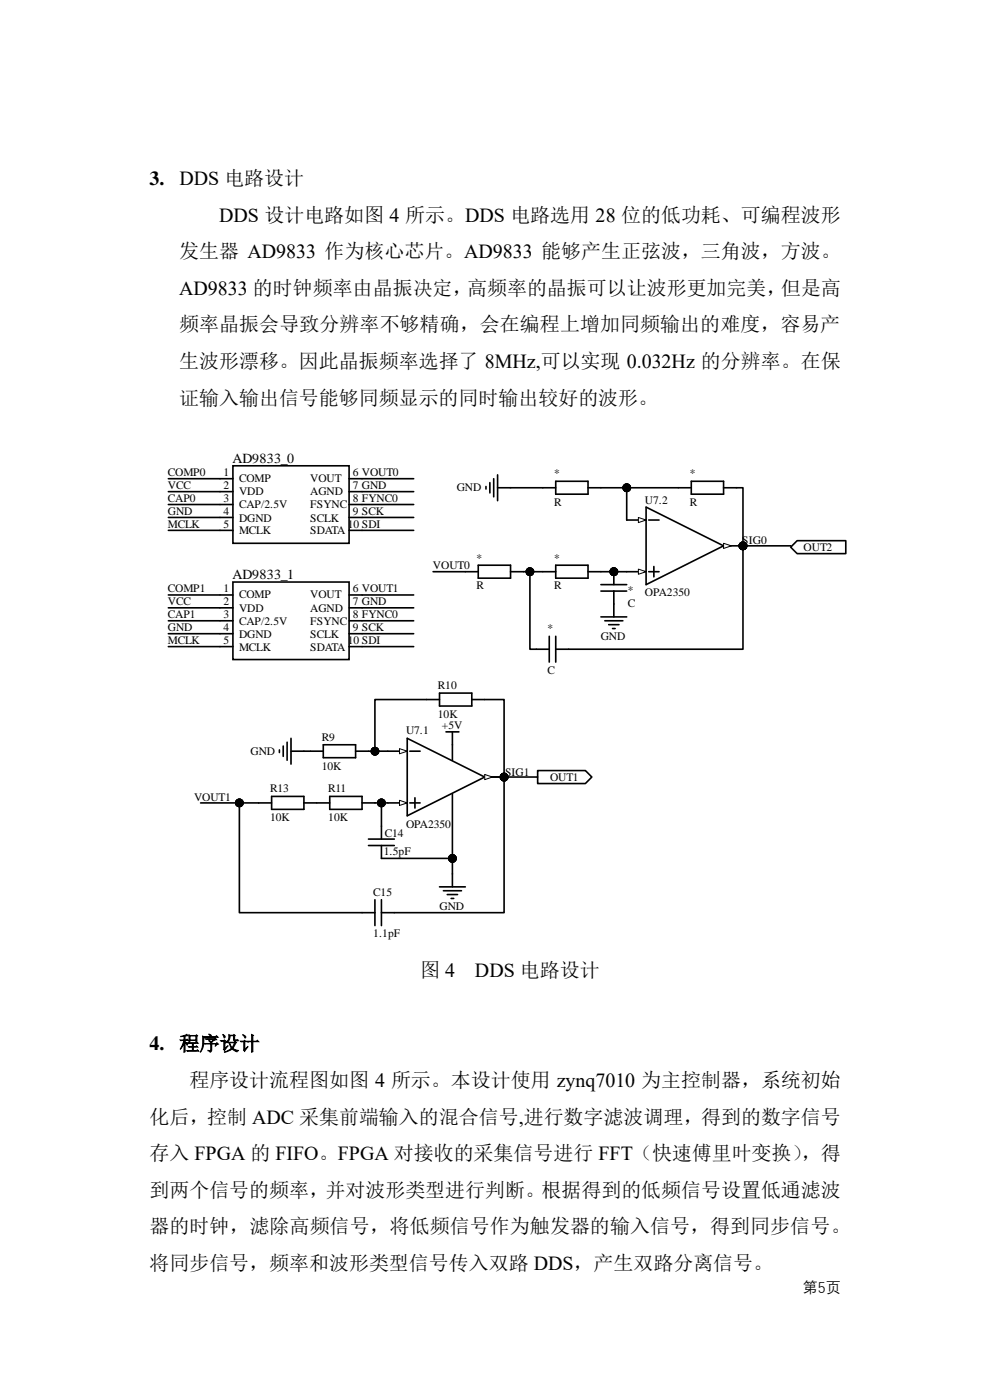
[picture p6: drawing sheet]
<svg xmlns="http://www.w3.org/2000/svg" width="210mm" height="297mm" viewBox="0 0 210 297" stroke-linecap="round" stroke-linejoin="round" font-family="sans-serif">
<g fill="none" stroke="#000" stroke-width=".35">
<path d="M49.4 98.8h24.7v16.5h-24.7zM46.7 101.6h2.7M46.7 104.3h2.7M46.7 107h2.7M46.7 109.8h2.7M46.7 112.5h2.7M74.1 101.6h2.7M74.1 104.3h2.7M74.1 107h2.7M74.1 109.8h2.7M74.1 112.5h2.7M46.7 126.2h2.7"/>
<path d="M46.7 129h2.7M46.7 131.7h2.7M46.7 134.4h2.7M46.7 137.2h2.7M49.4 123.5h24.7v16.4h-24.7zM74.1 126.2h2.7M74.1 129h2.7M74.1 131.7h2.7M74.1 134.4h2.7M74.1 137.2h2.7M82.3 159.4h4.1"/>
</g>
<circle cx="106.9" cy="164.9" r=".82" fill="#000"/>
<circle cx="106.9" cy="164.9" r=".82" fill="none" stroke="#000" stroke-width=".21"/>
<path d="M84.7 158.8l1.7 .6-1.7 .5z" fill="#f8fcff"/>
<path d="M84.7 158.8l1.7 .6-1.7 .5z" fill="none" stroke="#000" stroke-width=".21"/>
<path d="M82.3 170.3h4.1" fill="none" stroke="#000" stroke-width=".35"/>
<path d="M84.7 169.8l1.7 .5-1.7 .6z" fill="#f8fcff"/>
<path d="M84.7 169.8l1.7 .5-1.7 .6z" fill="none" stroke="#000" stroke-width=".21"/>
<path d="M86.4 156.6l16.4 8.2-16.4 8.3zM86.9 159.4h2.2M86.9 170.3h2.2M88 169.2v2.2M102.8 164.8h4.1" fill="none" stroke="#000" stroke-width=".35"/>
<path d="M102.8 164.3l1.7 .5-1.7 .6z" fill="#f8fcff"/>
<g fill="none" stroke="#000" stroke-width=".21">
<path d="M102.8 164.3l1.7 .5-1.7 .6z"/>
<circle cx="157.6" cy="115.8" r=".82"/>
<circle cx="106.9" cy="164.9" r=".82"/>
</g>
<g fill="#000">
<circle cx="157.6" cy="115.8" r=".82"/>
<circle cx="106.9" cy="164.9" r=".82"/>
</g>
<path d="M132.9 110.3h4.2" fill="none" stroke="#000" stroke-width=".35"/>
<path d="M135.4 109.8l1.7 .5-1.7 .6z" fill="#f8fcff"/>
<path d="M135.4 109.8l1.7 .5-1.7 .6z" fill="none" stroke="#000" stroke-width=".21"/>
<path d="M132.9 121.3h4.2" fill="none" stroke="#000" stroke-width=".35"/>
<path d="M135.4 120.7l1.7 .6-1.7 .5z" fill="#f8fcff"/>
<path d="M135.4 120.7l1.7 .6-1.7 .5z" fill="none" stroke="#000" stroke-width=".21"/>
<path d="M137.1 107.6l16.4 8.2-16.4 8.2zM137.6 110.3h2.2M153.5 115.8h4.1M137.6 121.3h2.2M138.7 120.2v2.2" fill="none" stroke="#000" stroke-width=".35"/>
<path d="M153.5 115.3l1.6 .5-1.6 .6z" fill="#f8fcff"/>
<g fill="none" stroke="#000" stroke-width=".21">
<path d="M153.5 115.3l1.6 .5-1.6 .6z"/>
<circle cx="157.6" cy="115.8" r=".82"/>
<circle cx="130.2" cy="121.3" r=".82"/>
</g>
<g fill="#000">
<circle cx="157.6" cy="115.8" r=".82"/>
<circle cx="130.2" cy="121.3" r=".82"/>
</g>
<g fill="none" stroke="#000" stroke-width=".35">
<path d="M101.5 119.9h6.8v2.8h-6.8zM103.1 103.2v.5M103.9 102.4v2.2M104.7 101.6v3.8M105.6 100.7v5.5M105.6 103.5h2.7M115.2 103.5h2.7M117.9 102.1h6.8v2.7h-6.8zM117.9 119.9h6.8v2.8h-6.8zM124.7 103.5h2.8M143.9 103.5h2.7M146.6 102.1h6.9v2.7h-6.9z"/>
<path d="M153.5 103.5h2.7M98.7 121.3h2.8M108.3 121.3h2.7M113.8 137.7h2.7M115.2 121.3h2.7M116.5 135v5.5M117.9 135v5.5M117.9 137.7h2.7M124.7 121.3h2.8M127.5 124h5.4M127.5 125.4h5.4M127.5 130.9h5.4"/>
<path d="M128.3 131.7h3.8M129.1 132.5h2.2M129.9 133.3h.6M130.2 121.3v2.7M130.2 125.4v5.5M59.3 159.1v.6M60.1 158.3v2.2M60.9 157.5v3.8M61.7 156.6v5.5M61.7 159.4h2.8M65.8 159.4h2.8M68.6 158h6.8v2.7h-6.8z"/>
<path d="M75.4 159.4h2.8M90.5 148.4h2.7M93.2 147h6.9v2.8h-6.9zM94.6 155.3h2.8M96 155.3v2.7M100.1 148.4h2.7M54.9 170.3h2.7M57.6 169h6.9v2.7h-6.9zM64.5 170.3h5.4M69.9 169h6.9v2.7h-6.9zM76.8 170.3h2.7M78.2 178h5.4"/>
<path d="M78.2 179.4h5.4M80.9 175.3v2.7M80.9 179.4v2.7M76.8 193.6h2.7M79.5 190.9v5.5M80.9 190.9v5.5M80.9 193.6h2.7M93.2 188.1h5.5M94.1 189h3.8M94.9 189.8h2.2M95.7 190.6h.6M96 185.4v2.7"/>
</g>
<path d="M114.1 163.5h10.1l1.4 1.3-1.4 1.4h-10.1z" fill-rule="evenodd" fill="#fff"/>
<path d="M114.1 163.5h10.1l1.4 1.3-1.4 1.4h-10.1z" fill="none" stroke="#000" stroke-width=".35"/>
<path d="M169.1 114.7h10.3v2.8h-10.3l-1.4-1.4z" fill-rule="evenodd" fill="#fff"/>
<g fill="none" stroke="#000" stroke-width=".35">
<path d="M35.7 101.6h11M35.7 104.3h11M35.7 107h11M35.7 109.8h11M35.7 112.5h11M76.8 101.6h11M76.8 104.3h11M76.8 107h11M76.8 109.8h11M76.8 112.5h11M108.3 103.5h6.9M127.5 103.5h5.4v6.8"/>
<path d="M132.9 103.5h11M156.2 103.5h1.4v34.2h-37M157.9 115.8h9.8M169.1 114.7h10.3v2.8h-10.3l-1.4-1.4zM35.7 126.2h11M35.7 129h11M35.7 131.7h11M35.7 134.4h11M35.7 137.2h11M76.8 126.2h11M76.8 129h11M76.8 131.7h11"/>
<path d="M76.8 134.4h11M76.8 137.2h11M91.9 121.3h6.8M111 121.3h4.2M112.4 121.3v16.4h1.4M127.5 121.3h5.4M64.5 159.4h1.3M78.2 159.4h4.1M90.5 148.4h-11v11M96 158v3.3M102.8 148.4h4.1v45.2h-23.3M42.6 170.3h12.3"/>
<path d="M50.8 170.3v23.3h26M79.5 170.3h2.8M80.9 170.3v5M96 168.4v17M104.5 164.8h9.6M80.9 182.1h15.1"/>
</g>
<g fill="#000">
<circle cx="133" cy="103.5" r=".82"/>
<circle cx="157.6" cy="115.8" r=".82"/>
<circle cx="112.4" cy="121.3" r=".82"/>
<circle cx="130.2" cy="121.3" r=".82"/>
<circle cx="79.5" cy="159.4" r=".82"/>
<circle cx="50.8" cy="170.3" r=".82"/>
<circle cx="80.9" cy="170.3" r=".82"/>
<circle cx="106.9" cy="164.9" r=".82"/>
<circle cx="96" cy="182.1" r=".82"/>
</g>
<g fill="none" stroke="#000" stroke-width=".21">
<circle cx="133" cy="103.5" r=".82"/>
<circle cx="157.6" cy="115.8" r=".82"/>
<circle cx="112.4" cy="121.3" r=".82"/>
<circle cx="130.2" cy="121.3" r=".82"/>
<circle cx="79.5" cy="159.4" r=".82"/>
<circle cx="50.8" cy="170.3" r=".82"/>
<circle cx="80.9" cy="170.3" r=".82"/>
<circle cx="106.9" cy="164.9" r=".82"/>
<circle cx="96" cy="182.1" r=".82"/>
</g>
<g font-size="4.2">
<text x="31.7" y="39.3">3.</text>
<text x="38.1" y="39.3">DDS 电路设计</text>
<text x="46.5" y="47">DDS 设计电路如图 4 所示。DDS 电路选用 28 位的低功耗、可编程波形</text>
<text x="38" y="54.7">发生器 AD9833 作为核心芯片。AD9833 能够产生正弦波，三角波，方波。</text>
<text x="38" y="62.5">AD9833 的时钟频率由晶振决定，高频率的晶振可以让波形更加完美，但是高</text>
<text x="38" y="70.3">频率晶振会导致分辨率不够精确，会在编程上增加同频输出的难度，容易产</text>
<text x="38" y="78">生波形漂移。因此晶振频率选择了 8MHz,可以实现 0.032Hz 的分辨率。在保</text>
<text x="38" y="85.8">证输入输出信号能够同频显示的同时输出较好的波形。</text>
<text x="89.1" y="207.3">图 4</text>
<text x="100.8" y="207.3">DDS 电路设计</text>
<text x="31.7" y="222.8">4.</text>
<text x="38.1" y="222.8">程序设计</text>
<text x="40.2" y="230.6">程序设计流程图如图 4 所示。本设计使用 zynq7010 为主控制器，系统初始</text>
<text x="31.7" y="238.4">化后，控制 ADC 采集前端输入的混合信号,进行数字滤波调理，得到的数字信号</text>
<text x="31.7" y="246.1">存入 FPGA 的 FIFO。FPGA 对接收的采集信号进行 FFT（快速傅里叶变换）</text>
<text x="170" y="246.1">，得</text>
<text x="31.7" y="253.9">到两个信号的频率，并对波形类型进行判断。根据得到的低频信号设置低通滤波</text>
<text x="31.7" y="261.7">器的时钟，滤除高频信号，将低频信号作为触发器的输入信号，得到同步信号。</text>
<text x="31.7" y="269.4">将同步信号，频率和波形类型信号传入双路 DDS，产生双路分离信号。</text>
</g>
<text font-size="3.2" x="170.3" y="274">第5页</text>
<g font-size="3">
<text x="49.3" y="98.1">AD9833_0</text>
<text x="49.3" y="122.8">AD9833_1</text>
</g>
<g font-size="2.4">
<text x="35.6" y="100.9">COMP0</text>
<text x="47.4" y="100.9">1</text>
<text x="74.8" y="100.9">6 VOUT0</text>
<text x="117.5" y="101.3">*</text>
<text x="146.4" y="101.3">*</text>
<text x="35.6" y="103.7">VCC</text>
<text x="35.6" y="106.5">CAP0</text>
<text x="47.4" y="103.7">2</text>
<text x="47.4" y="106.5">3</text>
<text x="50.7" y="102.3">COMP</text>
<text x="50.7" y="105.1">VDD</text>
<text x="50.7" y="107.9">CAP/2.5V</text>
<text x="65.8" y="102.3">VOUT</text>
<text x="65.8" y="105.1">AGND</text>
<text x="65.8" y="107.9">FSYNC</text>
<text x="74.8" y="103.7">7 GND</text>
<text x="74.8" y="106.5">8 FYNC0</text>
<text x="96.9" y="104.2">GND</text>
<text x="117.5" y="107.4">R</text>
<text x="136.8" y="106.8">U7.2</text>
<text x="146.4" y="107.4">R</text>
<text x="35.6" y="109.3">GND</text>
<text x="35.6" y="112">MCLK</text>
<text x="47.4" y="109.3">4</text>
<text x="47.4" y="112">5</text>
<text x="50.7" y="110.6">DGND</text>
<text x="50.7" y="113.3">MCLK</text>
<text x="65.8" y="110.6">SCLK</text>
<text x="65.8" y="113.3">SDATA</text>
<text x="73.8" y="112">10 SDI</text>
<text x="74.8" y="109.3">9 SCK</text>
<text x="101.1" y="119.2">*</text>
<text x="117.5" y="119.2">*</text>
<text x="157.5" y="115.3">SIG0</text>
<text x="170.5" y="116.9">OUT2</text>
<text x="35.6" y="125.6">COMP1</text>
<text x="47.4" y="125.6">1</text>
<text x="74.8" y="125.6">6 VOUT1</text>
<text x="91.9" y="120.7">VOUT0</text>
<text x="101.1" y="125.1">R</text>
<text x="117.5" y="125.1">R</text>
<text x="133.2" y="125.9">*</text>
<text x="35.6" y="128.4">VCC</text>
<text x="35.6" y="131.1">CAP1</text>
<text x="47.4" y="128.4">2</text>
<text x="47.4" y="131.1">3</text>
<text x="50.7" y="127">COMP</text>
<text x="50.7" y="129.7">VDD</text>
<text x="65.8" y="127">VOUT</text>
<text x="65.8" y="129.7">AGND</text>
<text x="74.8" y="128.4">7 GND</text>
<text x="74.8" y="131.1">8 FYNC0</text>
<text x="133.2" y="128.7">C</text>
<text x="136.8" y="126.5">OPA2350</text>
<text x="35.6" y="133.9">GND</text>
<text x="35.6" y="136.7">MCLK</text>
<text x="47.4" y="133.9">4</text>
<text x="47.4" y="136.7">5</text>
<text x="50.7" y="132.5">CAP/2.5V</text>
<text x="50.7" y="135.3">DGND</text>
<text x="65.8" y="132.5">FSYNC</text>
<text x="65.8" y="135.3">SCLK</text>
<text x="73.8" y="136.7">10 SDI</text>
<text x="74.8" y="133.9">9 SCK</text>
<text x="116.2" y="134.1">*</text>
<text x="127.4" y="135.8">GND</text>
<text x="50.7" y="138.1">MCLK</text>
<text x="65.8" y="138.1">SDATA</text>
<text x="116.2" y="142.9">C</text>
<text x="92.9" y="146.2">R10</text>
<text x="86.1" y="155.8">U7.1</text>
<text x="92.9" y="152.3">10K</text>
<text x="93.8" y="154.7">+5V</text>
<text x="53.2" y="160.1">GND</text>
<text x="68.3" y="157.2">R9</text>
<text x="68.3" y="163.3">10K</text>
<text x="107.1" y="164.6">SIG1</text>
<text x="116.7" y="165.7">OUT1</text>
<text x="41.2" y="169.8">VOUT1</text>
<text x="57.3" y="168.1">R13</text>
<text x="69.6" y="168.1">R11</text>
<text x="57.3" y="174.2">10K</text>
<text x="69.6" y="174.2">10K</text>
<text x="81.6" y="177.5">C14</text>
<text x="86.1" y="175.6">OPA2350</text>
<text x="81.4" y="181.5">1.5pF</text>
<text x="79.2" y="190">C15</text>
<text x="93.2" y="193.1">GND</text>
<text x="79.2" y="198.8">1.1pF</text>
</g>
</svg>
